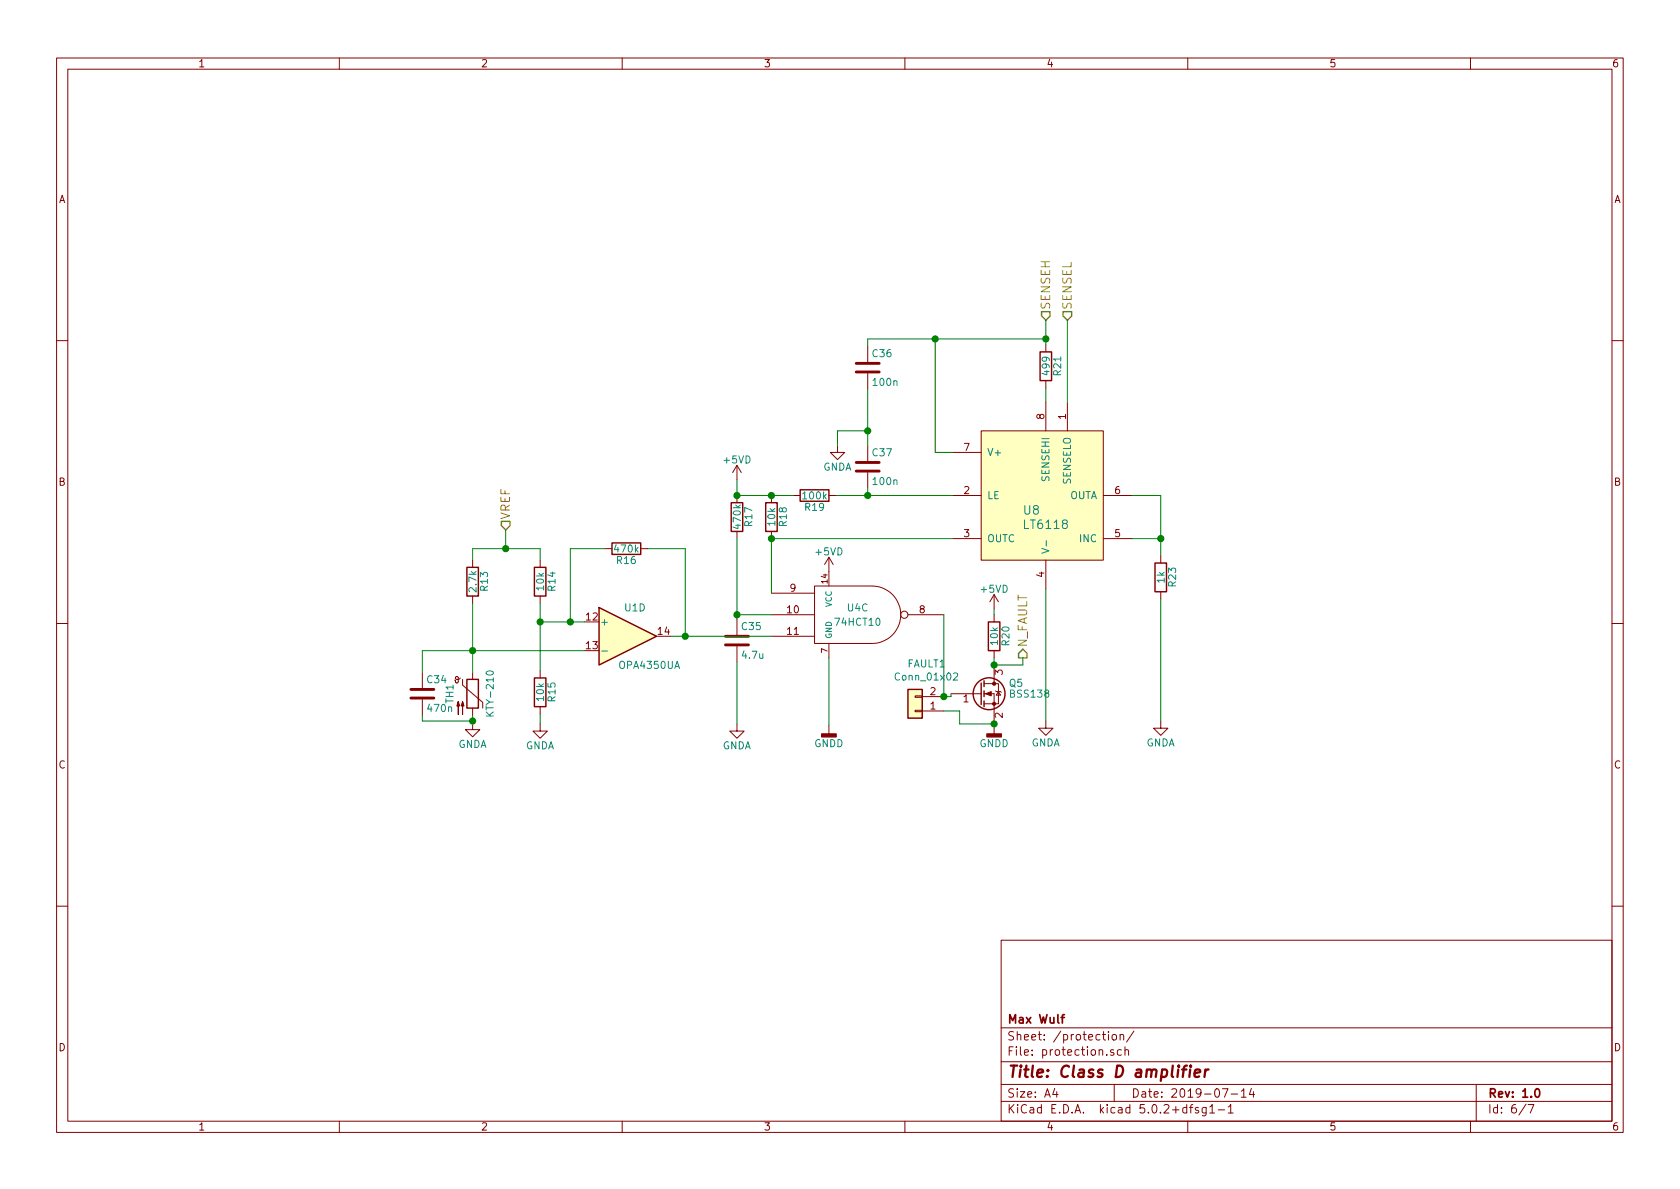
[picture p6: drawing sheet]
EESchema Schematic File Version 4
LIBS:classD-cache
EELAYER 26 0
EELAYER END
$Descr A4 11693 8268
encoding utf-8
Sheet 6 7
Title "Class D amplifier"
Date "2019-07-14"
Rev "1.0"
Comp "Max Wulf"
Comment1 ""
Comment2 ""
Comment3 ""
Comment4 ""
$EndDescr
$Comp
L 74hct10:74HCT10 U4
U 3 1
P 5970 4270
F 0 "U4" H 5970 4320 50  0000 C CNN
F 1 "74HCT10" H 5970 4220 50  0000 C CNN
F 2 "Package_SO:SOIC-14_3.9x8.7mm_P1.27mm" H 5970 4270 50  0001 C CNN
F 3 "" H 5970 4270 50  0001 C CNN
	3    5970 4270
	1    0    0    -1  
$EndComp
$Comp
L Amplifier_Operational:OPA4340UA U1
U 4 1
P 4370 4420
F 0 "U1" H 4420 4620 50  0000 C CNN
F 1 "OPA4350UA" H 4520 4220 50  0000 C CNN
F 2 "Package_SO:SOIC-14_3.9x8.7mm_P1.27mm" H 4370 4420 50  0001 C CNN
F 3 "" H 4370 4420 50  0001 C CNN
	4    4370 4420
	1    0    0    -1  
$EndComp
$Comp
L classD-rescue:Thermistor_PTC-classD_0_6-rescue TH1
U 1 1
P 3290 4820
F 0 "TH1" V 3130 4820 50  0000 C CNN
F 1 "KTY-210" V 3410 4820 50  0000 C CNN
F 2 "Package_TO_SOT_THT:TO-92-2" H 3340 4620 50  0001 L CNN
F 3 "" H 3290 4820 50  0001 C CNN
	1    3290 4820
	1    0    0    -1  
$EndComp
$Comp
L classD-rescue:C-classD_0_6-rescue C34
U 1 1
P 2940 4820
F 0 "C34" H 2965 4920 50  0000 L CNN
F 1 "470n" H 2965 4720 50  0000 L CNN
F 2 "Capacitor_SMD:C_0805_2012Metric_Pad1.15x1.40mm_HandSolder" H 2978 4670 50  0001 C CNN
F 3 "" H 2940 4820 50  0001 C CNN
	1    2940 4820
	1    0    0    -1  
$EndComp
$Comp
L classD-rescue:R-classD_0_6-rescue R13
U 1 1
P 3290 4040
F 0 "R13" V 3370 4040 50  0000 C CNN
F 1 "2.7k" V 3290 4040 50  0000 C CNN
F 2 "Resistor_SMD:R_0805_2012Metric_Pad1.15x1.40mm_HandSolder" V 3220 4040 50  0001 C CNN
F 3 "" H 3290 4040 50  0001 C CNN
	1    3290 4040
	1    0    0    -1  
$EndComp
Text HLabel 3520 3680 1    60   Input ~ 0
VREF
$Comp
L classD-rescue:R-classD_0_6-rescue R14
U 1 1
P 3760 4040
F 0 "R14" V 3840 4040 50  0000 C CNN
F 1 "10k" V 3760 4040 50  0000 C CNN
F 2 "Resistor_SMD:R_0805_2012Metric_Pad1.15x1.40mm_HandSolder" V 3690 4040 50  0001 C CNN
F 3 "" H 3760 4040 50  0001 C CNN
	1    3760 4040
	1    0    0    -1  
$EndComp
$Comp
L classD-rescue:R-classD_0_6-rescue R15
U 1 1
P 3760 4810
F 0 "R15" V 3840 4810 50  0000 C CNN
F 1 "10k" V 3760 4810 50  0000 C CNN
F 2 "Resistor_SMD:R_0805_2012Metric_Pad1.15x1.40mm_HandSolder" V 3690 4810 50  0001 C CNN
F 3 "" H 3760 4810 50  0001 C CNN
	1    3760 4810
	1    0    0    -1  
$EndComp
$Comp
L classD-rescue:R-classD_0_6-rescue R16
U 1 1
P 4360 3810
F 0 "R16" V 4440 3810 50  0000 C CNN
F 1 "470k" V 4360 3810 50  0000 C CNN
F 2 "Resistor_SMD:R_0805_2012Metric_Pad1.15x1.40mm_HandSolder" V 4290 3810 50  0001 C CNN
F 3 "" H 4360 3810 50  0001 C CNN
	1    4360 3810
	0    1    1    0   
$EndComp
$Comp
L power:GNDA #PWR052
U 1 1
P 3760 5030
F 0 "#PWR052" H 3760 4780 50  0001 C CNN
F 1 "GNDA" H 3760 4880 50  0000 C CNN
F 2 "" H 3760 5030 50  0001 C CNN
F 3 "" H 3760 5030 50  0001 C CNN
	1    3760 5030
	1    0    0    -1  
$EndComp
$Comp
L power:GNDA #PWR053
U 1 1
P 3290 5020
F 0 "#PWR053" H 3290 4770 50  0001 C CNN
F 1 "GNDA" H 3290 4870 50  0000 C CNN
F 2 "" H 3290 5020 50  0001 C CNN
F 3 "" H 3290 5020 50  0001 C CNN
	1    3290 5020
	1    0    0    -1  
$EndComp
$Comp
L lt6118:LT6118 U8
U 1 1
P 7280 3540
F 0 "U8" H 7180 3540 60  0000 C CNN
F 1 "LT6118" H 7280 3440 60  0000 C CNN
F 2 "Package_SO:TSSOP-8_3x3mm_P0.65mm" H 7030 3690 60  0001 C CNN
F 3 "" H 7030 3690 60  0001 C CNN
	1    7280 3540
	1    0    0    -1  
$EndComp
$Comp
L classD-rescue:R-classD_0_6-rescue R21
U 1 1
P 7280 2540
F 0 "R21" V 7360 2540 50  0000 C CNN
F 1 "499" V 7280 2540 50  0000 C CNN
F 2 "Resistor_SMD:R_0805_2012Metric_Pad1.15x1.40mm_HandSolder" V 7210 2540 50  0001 C CNN
F 3 "" H 7280 2540 50  0001 C CNN
	1    7280 2540
	1    0    0    -1  
$EndComp
Text HLabel 7280 2220 1    60   Input ~ 0
SENSEH
Text HLabel 7430 2220 1    60   Input ~ 0
SENSEL
$Comp
L classD-rescue:C-classD_0_6-rescue C37
U 1 1
P 6040 3240
F 0 "C37" H 6065 3340 50  0000 L CNN
F 1 "100n" H 6065 3140 50  0000 L CNN
F 2 "Capacitor_SMD:C_0805_2012Metric_Pad1.15x1.40mm_HandSolder" H 6078 3090 50  0001 C CNN
F 3 "" H 6040 3240 50  0001 C CNN
	1    6040 3240
	1    0    0    -1  
$EndComp
$Comp
L classD-rescue:R-classD_0_6-rescue R19
U 1 1
P 5670 3440
F 0 "R19" V 5750 3440 50  0000 C CNN
F 1 "100k" V 5670 3440 50  0000 C CNN
F 2 "Resistor_SMD:R_0805_2012Metric_Pad1.15x1.40mm_HandSolder" V 5600 3440 50  0001 C CNN
F 3 "" H 5670 3440 50  0001 C CNN
	1    5670 3440
	0    1    1    0   
$EndComp
$Comp
L classD-rescue:R-classD_0_6-rescue R18
U 1 1
P 5370 3590
F 0 "R18" V 5450 3590 50  0000 C CNN
F 1 "10k" V 5370 3590 50  0000 C CNN
F 2 "Resistor_SMD:R_0805_2012Metric_Pad1.15x1.40mm_HandSolder" V 5300 3590 50  0001 C CNN
F 3 "" H 5370 3590 50  0001 C CNN
	1    5370 3590
	1    0    0    -1  
$EndComp
$Comp
L classD-rescue:R-classD_0_6-rescue R17
U 1 1
P 5130 3590
F 0 "R17" V 5210 3590 50  0000 C CNN
F 1 "470k" V 5130 3590 50  0000 C CNN
F 2 "Resistor_SMD:R_0805_2012Metric_Pad1.15x1.40mm_HandSolder" V 5060 3590 50  0001 C CNN
F 3 "" H 5130 3590 50  0001 C CNN
	1    5130 3590
	1    0    0    -1  
$EndComp
$Comp
L power:GNDA #PWR054
U 1 1
P 5830 3090
F 0 "#PWR054" H 5830 2840 50  0001 C CNN
F 1 "GNDA" H 5830 2940 50  0000 C CNN
F 2 "" H 5830 3090 50  0001 C CNN
F 3 "" H 5830 3090 50  0001 C CNN
	1    5830 3090
	1    0    0    -1  
$EndComp
Wire Wire Line
	3760 4190 3760 4320
Wire Wire Line
	3760 4320 3970 4320
Connection ~ 3760 4320
Wire Wire Line
	3290 4190 3290 4520
Wire Wire Line
	3520 3680 3520 3810
Wire Wire Line
	3290 3810 3520 3810
Wire Wire Line
	3760 3810 3760 3890
Wire Wire Line
	3290 3810 3290 3890
Connection ~ 3520 3810
Wire Wire Line
	2940 4520 3290 4520
Connection ~ 3290 4520
Wire Wire Line
	3290 4970 3290 5010
Wire Wire Line
	3760 4960 3760 5030
Wire Wire Line
	2940 4970 2940 5010
Wire Wire Line
	2940 5010 3290 5010
Connection ~ 3290 5010
Wire Wire Line
	2940 4670 2940 4520
Wire Wire Line
	4210 3810 3970 3810
Wire Wire Line
	3970 3810 3970 4320
Connection ~ 3970 4320
Wire Wire Line
	4510 3810 4770 3810
Wire Wire Line
	4770 3810 4770 4420
Wire Wire Line
	4670 4420 4770 4420
Wire Wire Line
	7280 2690 7280 2790
Wire Wire Line
	7280 2220 7280 2350
Wire Wire Line
	6510 3140 6630 3140
Wire Wire Line
	6510 2350 6510 3140
Wire Wire Line
	6040 2350 6510 2350
Connection ~ 7280 2350
Wire Wire Line
	7430 2220 7430 2790
Wire Wire Line
	5820 3440 6040 3440
Wire Wire Line
	6040 3390 6040 3440
Connection ~ 6040 3440
Wire Wire Line
	5830 3090 5830 2990
Wire Wire Line
	5830 2990 6040 2990
Wire Wire Line
	6040 2700 6040 2990
Wire Wire Line
	5370 3740 6630 3740
Connection ~ 5370 3440
Wire Wire Line
	5370 3740 5370 4120
Connection ~ 5370 3740
$Comp
L classD-rescue:C-classD_0_6-rescue C35
U 1 1
P 5130 4450
F 0 "C35" H 5155 4550 50  0000 L CNN
F 1 "4.7u" H 5155 4350 50  0000 L CNN
F 2 "Capacitor_SMD:C_0805_2012Metric_Pad1.15x1.40mm_HandSolder" H 5168 4300 50  0001 C CNN
F 3 "" H 5130 4450 50  0001 C CNN
	1    5130 4450
	1    0    0    -1  
$EndComp
Wire Wire Line
	5130 4270 5370 4270
Connection ~ 5130 4270
$Comp
L power:+5VD #PWR055
U 1 1
P 5770 3970
F 0 "#PWR055" H 5770 3820 50  0001 C CNN
F 1 "+5VD" H 5770 4110 50  0000 C CNN
F 2 "" H 5770 3970 50  0001 C CNN
F 3 "" H 5770 3970 50  0001 C CNN
	1    5770 3970
	1    0    0    -1  
$EndComp
$Comp
L power:GNDD #PWR056
U 1 1
P 5770 5040
F 0 "#PWR056" H 5770 4790 50  0001 C CNN
F 1 "GNDD" H 5770 4915 50  0000 C CNN
F 2 "" H 5770 5040 50  0001 C CNN
F 3 "" H 5770 5040 50  0001 C CNN
	1    5770 5040
	1    0    0    -1  
$EndComp
$Comp
L power:GNDA #PWR057
U 1 1
P 5130 5030
F 0 "#PWR057" H 5130 4780 50  0001 C CNN
F 1 "GNDA" H 5130 4880 50  0000 C CNN
F 2 "" H 5130 5030 50  0001 C CNN
F 3 "" H 5130 5030 50  0001 C CNN
	1    5130 5030
	1    0    0    -1  
$EndComp
Connection ~ 4770 4420
$Comp
L power:GNDA #PWR058
U 1 1
P 7280 5010
F 0 "#PWR058" H 7280 4760 50  0001 C CNN
F 1 "GNDA" H 7280 4860 50  0000 C CNN
F 2 "" H 7280 5010 50  0001 C CNN
F 3 "" H 7280 5010 50  0001 C CNN
	1    7280 5010
	1    0    0    -1  
$EndComp
Wire Wire Line
	7880 3740 8080 3740
$Comp
L power:GNDA #PWR059
U 1 1
P 8080 5010
F 0 "#PWR059" H 8080 4760 50  0001 C CNN
F 1 "GNDA" H 8080 4860 50  0000 C CNN
F 2 "" H 8080 5010 50  0001 C CNN
F 3 "" H 8080 5010 50  0001 C CNN
	1    8080 5010
	1    0    0    -1  
$EndComp
$Comp
L classD-rescue:BSS138-classD_0_6-rescue Q5
U 1 1
P 6820 4820
AR Path="/5BEB4564" Ref="Q5"  Part="1" 
AR Path="/5BD768C7/5BEB4564" Ref="Q5"  Part="1" 
F 0 "Q5" H 7020 4895 50  0000 L CNN
F 1 "BSS138" H 7020 4820 50  0000 L CNN
F 2 "Package_TO_SOT_SMD:SOT-23_Handsoldering" H 7020 4745 50  0001 L CIN
F 3 "" H 6820 4820 50  0001 L CNN
	1    6820 4820
	1    0    0    -1  
$EndComp
$Comp
L classD-rescue:R-classD_0_6-rescue R20
U 1 1
P 6920 4420
F 0 "R20" V 7000 4420 50  0000 C CNN
F 1 "10k" V 6920 4420 50  0000 C CNN
F 2 "Resistor_SMD:R_0805_2012Metric_Pad1.15x1.40mm_HandSolder" V 6850 4420 50  0001 C CNN
F 3 "" H 6920 4420 50  0001 C CNN
	1    6920 4420
	1    0    0    -1  
$EndComp
$Comp
L power:+5VD #PWR061
U 1 1
P 6920 4230
F 0 "#PWR061" H 6920 4080 50  0001 C CNN
F 1 "+5VD" H 6920 4370 50  0000 C CNN
F 2 "" H 6920 4230 50  0001 C CNN
F 3 "" H 6920 4230 50  0001 C CNN
	1    6920 4230
	1    0    0    -1  
$EndComp
Wire Wire Line
	6920 4230 6920 4270
$Comp
L power:GNDD #PWR062
U 1 1
P 6920 5040
F 0 "#PWR062" H 6920 4790 50  0001 C CNN
F 1 "GNDD" H 6920 4915 50  0000 C CNN
F 2 "" H 6920 5040 50  0001 C CNN
F 3 "" H 6920 5040 50  0001 C CNN
	1    6920 5040
	1    0    0    -1  
$EndComp
Wire Wire Line
	5130 5030 5130 4600
Wire Wire Line
	5770 5040 5770 4570
Wire Wire Line
	7280 4090 7280 5010
Wire Wire Line
	6570 4270 6570 4840
Text HLabel 7120 4570 1    60   Output ~ 0
N_FAULT
Wire Wire Line
	6920 4620 7120 4620
Wire Wire Line
	7120 4620 7120 4570
$Comp
L classD-rescue:C-classD_0_6-rescue C36
U 1 1
P 6040 2550
F 0 "C36" H 6065 2650 50  0000 L CNN
F 1 "100n" H 6065 2450 50  0000 L CNN
F 2 "Capacitor_SMD:C_0805_2012Metric_Pad1.15x1.40mm_HandSolder" H 6078 2400 50  0001 C CNN
F 3 "" H 6040 2550 50  0001 C CNN
	1    6040 2550
	1    0    0    -1  
$EndComp
Connection ~ 6040 2990
Wire Wire Line
	6040 2400 6040 2350
Connection ~ 6510 2350
Wire Wire Line
	3760 4320 3760 4660
Wire Wire Line
	3520 3810 3760 3810
Wire Wire Line
	3290 4520 3290 4670
Wire Wire Line
	3290 4520 4070 4520
Wire Wire Line
	3290 5010 3290 5020
Wire Wire Line
	3970 4320 4070 4320
Wire Wire Line
	7280 2350 7280 2390
Wire Wire Line
	6040 3440 6630 3440
Wire Wire Line
	5370 3440 5520 3440
Wire Wire Line
	5130 3440 5370 3440
Wire Wire Line
	5130 4270 5130 4300
Wire Wire Line
	4770 4420 5370 4420
Wire Wire Line
	6040 2990 6040 3090
Wire Wire Line
	6510 2350 7280 2350
$Comp
L classD-rescue:Conn_01x02-classD_0_6-rescue FAULT1
U 1 1
P 6370 4940
F 0 "FAULT1" H 6290 4615 50  0000 C CNN
F 1 "Conn_01x02" H 6290 4706 50  0000 C CNN
F 2 "Connector_PinHeader_2.54mm:PinHeader_1x02_P2.54mm_Vertical" H 6370 4940 50  0001 C CNN
F 3 "" H 6370 4940 50  0001 C CNN
	1    6370 4940
	-1   0    0    1   
$EndComp
Connection ~ 6570 4840
Wire Wire Line
	6570 4940 6680 4940
Wire Wire Line
	6680 4940 6680 5030
Wire Wire Line
	6680 5030 6920 5030
Connection ~ 6920 4620
Wire Wire Line
	6920 4570 6920 4620
Wire Wire Line
	6920 5020 6920 5030
Wire Wire Line
	6920 5040 6920 5030
Connection ~ 6920 5030
Wire Wire Line
	6620 4820 6620 4840
Wire Wire Line
	6570 4840 6620 4840
Wire Wire Line
	8080 3740 8080 3860
$Comp
L classD-rescue:R-classD_0_6-rescue R23
U 1 1
P 8080 4010
F 0 "R23" V 8160 4010 50  0000 C CNN
F 1 "1k" V 8080 4010 50  0000 C CNN
F 2 "Resistor_SMD:R_0805_2012Metric_Pad1.15x1.40mm_HandSolder" V 8010 4010 50  0001 C CNN
F 3 "" H 8080 4010 50  0001 C CNN
	1    8080 4010
	1    0    0    -1  
$EndComp
Wire Wire Line
	7880 3440 8080 3440
Wire Wire Line
	8080 3740 8080 3440
Connection ~ 8080 3740
Wire Wire Line
	8080 4160 8080 5010
Wire Wire Line
	5130 3740 5130 4270
$Comp
L power:+5VD #PWR0101
U 1 1
P 5130 3330
F 0 "#PWR0101" H 5130 3180 50  0001 C CNN
F 1 "+5VD" H 5130 3470 50  0000 C CNN
F 2 "" H 5130 3330 50  0001 C CNN
F 3 "" H 5130 3330 50  0001 C CNN
	1    5130 3330
	1    0    0    -1  
$EndComp
Wire Wire Line
	5130 3330 5130 3440
Connection ~ 5130 3440
$EndSCHEMATC
